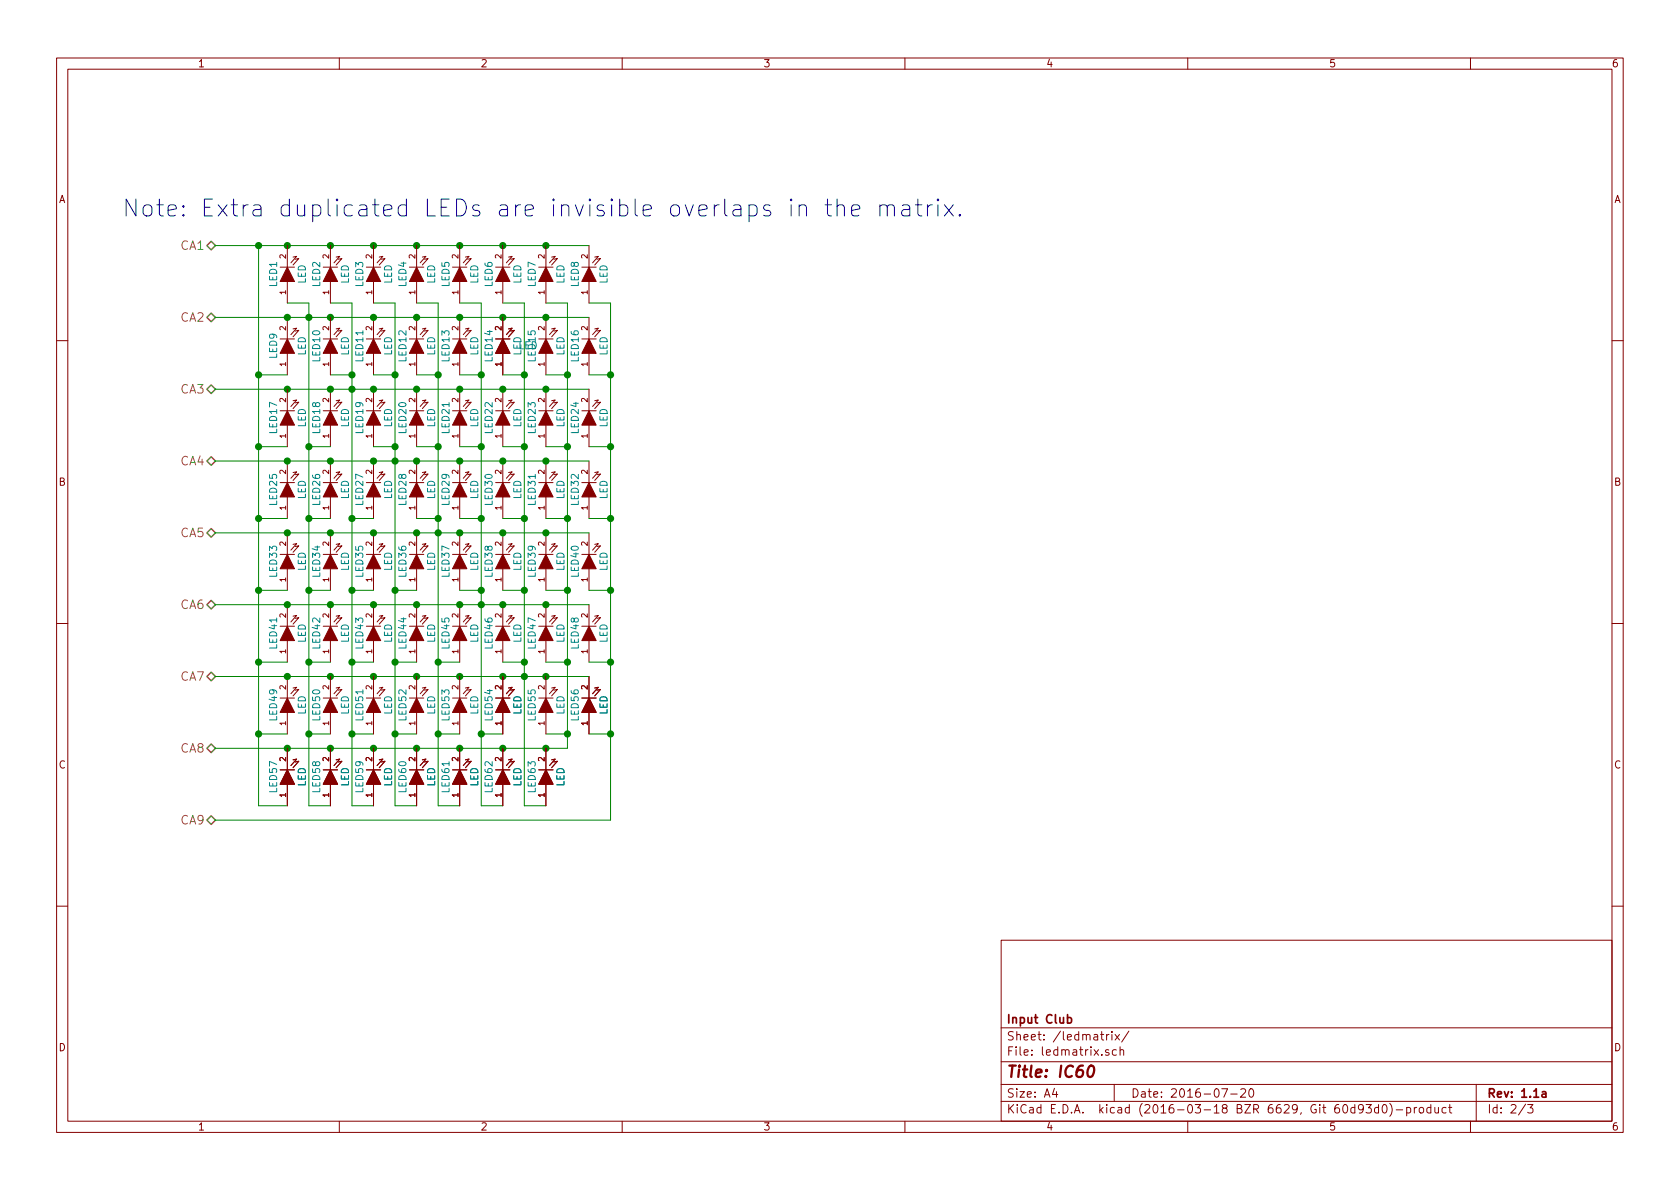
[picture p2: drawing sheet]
EESchema Schematic File Version 2
LIBS:IC60
LIBS:IC60-cache
EELAYER 25 0
EELAYER END
$Descr A4 11693 8268
encoding utf-8
Sheet 2 3
Title "IC60"
Date "2016-07-20"
Rev "1.1a"
Comp "Input Club"
Comment1 ""
Comment2 ""
Comment3 ""
Comment4 ""
$EndDescr
Text HLabel 1500 1700 0    60   BiDi ~ 0
CA1
Text HLabel 1500 2200 0    60   BiDi ~ 0
CA2
Text HLabel 1500 2700 0    60   BiDi ~ 0
CA3
Text HLabel 1500 3200 0    60   BiDi ~ 0
CA4
Text HLabel 1500 3700 0    60   BiDi ~ 0
CA5
Text HLabel 1500 4200 0    60   BiDi ~ 0
CA6
Text HLabel 1500 4700 0    60   BiDi ~ 0
CA7
Text HLabel 1500 5200 0    60   BiDi ~ 0
CA8
Text HLabel 1500 5700 0    60   BiDi ~ 0
CA9
$Comp
L LED LED9
U 1 1
P 2000 2400
F 0 "LED9" H 2000 2500 50  0000 C CNN
F 1 "LED" H 2000 2300 50  0000 C CNN
F 2 "lib.pretty:INSW_LEDS" H 2000 2400 60  0001 C CNN
F 3 "" H 2000 2400 60  0000 C CNN
	1    2000 2400
	0    -1   -1   0   
$EndComp
$Comp
L LED LED25
U 1 1
P 2000 3400
F 0 "LED25" H 2000 3500 50  0000 C CNN
F 1 "LED" H 2000 3300 50  0000 C CNN
F 2 "lib.pretty:INSW_LEDS" H 2000 3400 60  0001 C CNN
F 3 "" H 2000 3400 60  0000 C CNN
	1    2000 3400
	0    -1   -1   0   
$EndComp
$Comp
L LED LED33
U 1 1
P 2000 3900
F 0 "LED33" H 2000 4000 50  0000 C CNN
F 1 "LED" H 2000 3800 50  0000 C CNN
F 2 "lib.pretty:INSW_LEDS" H 2000 3900 60  0001 C CNN
F 3 "" H 2000 3900 60  0000 C CNN
	1    2000 3900
	0    -1   -1   0   
$EndComp
$Comp
L LED LED41
U 1 1
P 2000 4400
F 0 "LED41" H 2000 4500 50  0000 C CNN
F 1 "LED" H 2000 4300 50  0000 C CNN
F 2 "lib.pretty:INSW_LEDS" H 2000 4400 60  0001 C CNN
F 3 "" H 2000 4400 60  0000 C CNN
	1    2000 4400
	0    -1   -1   0   
$EndComp
$Comp
L LED LED49
U 1 1
P 2000 4900
F 0 "LED49" H 2000 5000 50  0000 C CNN
F 1 "LED" H 2000 4800 50  0000 C CNN
F 2 "lib.pretty:INSW_LEDS" H 2000 4900 60  0001 C CNN
F 3 "" H 2000 4900 60  0000 C CNN
	1    2000 4900
	0    -1   -1   0   
$EndComp
$Comp
L LED LED18
U 1 1
P 2300 2900
F 0 "LED18" H 2300 3000 50  0000 C CNN
F 1 "LED" H 2300 2800 50  0000 C CNN
F 2 "lib.pretty:INSW_LEDS" H 2300 2900 60  0001 C CNN
F 3 "" H 2300 2900 60  0000 C CNN
	1    2300 2900
	0    -1   -1   0   
$EndComp
$Comp
L LED LED26
U 1 1
P 2300 3400
F 0 "LED26" H 2300 3500 50  0000 C CNN
F 1 "LED" H 2300 3300 50  0000 C CNN
F 2 "lib.pretty:INSW_LEDS" H 2300 3400 60  0001 C CNN
F 3 "" H 2300 3400 60  0000 C CNN
	1    2300 3400
	0    -1   -1   0   
$EndComp
$Comp
L LED LED34
U 1 1
P 2300 3900
F 0 "LED34" H 2300 4000 50  0000 C CNN
F 1 "LED" H 2300 3800 50  0000 C CNN
F 2 "lib.pretty:INSW_LEDS" H 2300 3900 60  0001 C CNN
F 3 "" H 2300 3900 60  0000 C CNN
	1    2300 3900
	0    -1   -1   0   
$EndComp
$Comp
L LED LED42
U 1 1
P 2300 4400
F 0 "LED42" H 2300 4500 50  0000 C CNN
F 1 "LED" H 2300 4300 50  0000 C CNN
F 2 "lib.pretty:INSW_LEDS" H 2300 4400 60  0001 C CNN
F 3 "" H 2300 4400 60  0000 C CNN
	1    2300 4400
	0    -1   -1   0   
$EndComp
$Comp
L LED LED11
U 1 1
P 2600 2400
F 0 "LED11" H 2600 2500 50  0000 C CNN
F 1 "LED" H 2600 2300 50  0000 C CNN
F 2 "lib.pretty:INSW_LEDS" H 2600 2400 60  0001 C CNN
F 3 "" H 2600 2400 60  0000 C CNN
	1    2600 2400
	0    -1   -1   0   
$EndComp
$Comp
L LED LED19
U 1 1
P 2600 2900
F 0 "LED19" H 2600 3000 50  0000 C CNN
F 1 "LED" H 2600 2800 50  0000 C CNN
F 2 "lib.pretty:INSW_LEDS" H 2600 2900 60  0001 C CNN
F 3 "" H 2600 2900 60  0000 C CNN
	1    2600 2900
	0    -1   -1   0   
$EndComp
$Comp
L LED LED27
U 1 1
P 2600 3400
F 0 "LED27" H 2600 3500 50  0000 C CNN
F 1 "LED" H 2600 3300 50  0000 C CNN
F 2 "lib.pretty:INSW_LEDS" H 2600 3400 60  0001 C CNN
F 3 "" H 2600 3400 60  0000 C CNN
	1    2600 3400
	0    -1   -1   0   
$EndComp
$Comp
L LED LED35
U 1 1
P 2600 3900
F 0 "LED35" H 2600 4000 50  0000 C CNN
F 1 "LED" H 2600 3800 50  0000 C CNN
F 2 "lib.pretty:INSW_LEDS" H 2600 3900 60  0001 C CNN
F 3 "" H 2600 3900 60  0000 C CNN
	1    2600 3900
	0    -1   -1   0   
$EndComp
$Comp
L LED LED43
U 1 1
P 2600 4400
F 0 "LED43" H 2600 4500 50  0000 C CNN
F 1 "LED" H 2600 4300 50  0000 C CNN
F 2 "lib.pretty:INSW_LEDS" H 2600 4400 60  0001 C CNN
F 3 "" H 2600 4400 60  0000 C CNN
	1    2600 4400
	0    -1   -1   0   
$EndComp
$Comp
L LED LED12
U 1 1
P 2900 2400
F 0 "LED12" H 2900 2500 50  0000 C CNN
F 1 "LED" H 2900 2300 50  0000 C CNN
F 2 "lib.pretty:INSW_LEDS" H 2900 2400 60  0001 C CNN
F 3 "" H 2900 2400 60  0000 C CNN
	1    2900 2400
	0    -1   -1   0   
$EndComp
$Comp
L LED LED20
U 1 1
P 2900 2900
F 0 "LED20" H 2900 3000 50  0000 C CNN
F 1 "LED" H 2900 2800 50  0000 C CNN
F 2 "lib.pretty:INSW_LEDS" H 2900 2900 60  0001 C CNN
F 3 "" H 2900 2900 60  0000 C CNN
	1    2900 2900
	0    -1   -1   0   
$EndComp
$Comp
L LED LED28
U 1 1
P 2900 3400
F 0 "LED28" H 2900 3500 50  0000 C CNN
F 1 "LED" H 2900 3300 50  0000 C CNN
F 2 "lib.pretty:INSW_LEDS" H 2900 3400 60  0001 C CNN
F 3 "" H 2900 3400 60  0000 C CNN
	1    2900 3400
	0    -1   -1   0   
$EndComp
$Comp
L LED LED36
U 1 1
P 2900 3900
F 0 "LED36" H 2900 4000 50  0000 C CNN
F 1 "LED" H 2900 3800 50  0000 C CNN
F 2 "lib.pretty:INSW_LEDS" H 2900 3900 60  0001 C CNN
F 3 "" H 2900 3900 60  0000 C CNN
	1    2900 3900
	0    -1   -1   0   
$EndComp
$Comp
L LED LED44
U 1 1
P 2900 4400
F 0 "LED44" H 2900 4500 50  0000 C CNN
F 1 "LED" H 2900 4300 50  0000 C CNN
F 2 "lib.pretty:INSW_LEDS" H 2900 4400 60  0001 C CNN
F 3 "" H 2900 4400 60  0000 C CNN
	1    2900 4400
	0    -1   -1   0   
$EndComp
$Comp
L LED LED13
U 1 1
P 3200 2400
F 0 "LED13" H 3200 2500 50  0000 C CNN
F 1 "LED" H 3200 2300 50  0000 C CNN
F 2 "lib.pretty:INSW_LEDS" H 3200 2400 60  0001 C CNN
F 3 "" H 3200 2400 60  0000 C CNN
	1    3200 2400
	0    -1   -1   0   
$EndComp
$Comp
L LED LED21
U 1 1
P 3200 2900
F 0 "LED21" H 3200 3000 50  0000 C CNN
F 1 "LED" H 3200 2800 50  0000 C CNN
F 2 "lib.pretty:INSW_LEDS" H 3200 2900 60  0001 C CNN
F 3 "" H 3200 2900 60  0000 C CNN
	1    3200 2900
	0    -1   -1   0   
$EndComp
$Comp
L LED LED29
U 1 1
P 3200 3400
F 0 "LED29" H 3200 3500 50  0000 C CNN
F 1 "LED" H 3200 3300 50  0000 C CNN
F 2 "lib.pretty:INSW_LEDS" H 3200 3400 60  0001 C CNN
F 3 "" H 3200 3400 60  0000 C CNN
	1    3200 3400
	0    -1   -1   0   
$EndComp
$Comp
L LED LED37
U 1 1
P 3200 3900
F 0 "LED37" H 3200 4000 50  0000 C CNN
F 1 "LED" H 3200 3800 50  0000 C CNN
F 2 "lib.pretty:INSW_LEDS" H 3200 3900 60  0001 C CNN
F 3 "" H 3200 3900 60  0000 C CNN
	1    3200 3900
	0    -1   -1   0   
$EndComp
$Comp
L LED LED45
U 1 1
P 3200 4400
F 0 "LED45" H 3200 4500 50  0000 C CNN
F 1 "LED" H 3200 4300 50  0000 C CNN
F 2 "lib.pretty:INSW_LEDS" H 3200 4400 60  0001 C CNN
F 3 "" H 3200 4400 60  0000 C CNN
	1    3200 4400
	0    -1   -1   0   
$EndComp
$Comp
L LED LED14
U 1 1
P 3500 2400
F 0 "LED14" H 3500 2500 50  0000 C CNN
F 1 "LED" H 3500 2300 50  0000 C CNN
F 2 "lib.pretty:INSW_LEDS" H 3500 2400 60  0001 C CNN
F 3 "" H 3500 2400 60  0000 C CNN
	1    3500 2400
	0    -1   -1   0   
$EndComp
$Comp
L LED LED22
U 1 1
P 3500 2900
F 0 "LED22" H 3500 3000 50  0000 C CNN
F 1 "LED" H 3500 2800 50  0000 C CNN
F 2 "lib.pretty:INSW_LEDS" H 3500 2900 60  0001 C CNN
F 3 "" H 3500 2900 60  0000 C CNN
	1    3500 2900
	0    -1   -1   0   
$EndComp
$Comp
L LED LED30
U 1 1
P 3500 3400
F 0 "LED30" H 3500 3500 50  0000 C CNN
F 1 "LED" H 3500 3300 50  0000 C CNN
F 2 "lib.pretty:INSW_LEDS" H 3500 3400 60  0001 C CNN
F 3 "" H 3500 3400 60  0000 C CNN
	1    3500 3400
	0    -1   -1   0   
$EndComp
$Comp
L LED LED38
U 1 1
P 3500 3900
F 0 "LED38" H 3500 4000 50  0000 C CNN
F 1 "LED" H 3500 3800 50  0000 C CNN
F 2 "lib.pretty:INSW_LEDS" H 3500 3900 60  0001 C CNN
F 3 "" H 3500 3900 60  0000 C CNN
	1    3500 3900
	0    -1   -1   0   
$EndComp
$Comp
L LED LED46
U 1 1
P 3500 4400
F 0 "LED46" H 3500 4500 50  0000 C CNN
F 1 "LED" H 3500 4300 50  0000 C CNN
F 2 "lib.pretty:INSW_LEDS" H 3500 4400 60  0001 C CNN
F 3 "" H 3500 4400 60  0000 C CNN
	1    3500 4400
	0    -1   -1   0   
$EndComp
$Comp
L LED LED15
U 1 1
P 3800 2400
F 0 "LED15" H 3800 2500 50  0000 C CNN
F 1 "LED" H 3800 2300 50  0000 C CNN
F 2 "lib.pretty:INSW_LEDS" H 3800 2400 60  0001 C CNN
F 3 "" H 3800 2400 60  0000 C CNN
	1    3800 2400
	0    -1   -1   0   
$EndComp
$Comp
L LED LED23
U 1 1
P 3800 2900
F 0 "LED23" H 3800 3000 50  0000 C CNN
F 1 "LED" H 3800 2800 50  0000 C CNN
F 2 "lib.pretty:INSW_LEDS" H 3800 2900 60  0001 C CNN
F 3 "" H 3800 2900 60  0000 C CNN
	1    3800 2900
	0    -1   -1   0   
$EndComp
$Comp
L LED LED31
U 1 1
P 3800 3400
F 0 "LED31" H 3800 3500 50  0000 C CNN
F 1 "LED" H 3800 3300 50  0000 C CNN
F 2 "lib.pretty:INSW_LEDS" H 3800 3400 60  0001 C CNN
F 3 "" H 3800 3400 60  0000 C CNN
	1    3800 3400
	0    -1   -1   0   
$EndComp
$Comp
L LED LED39
U 1 1
P 3800 3900
F 0 "LED39" H 3800 4000 50  0000 C CNN
F 1 "LED" H 3800 3800 50  0000 C CNN
F 2 "lib.pretty:INSW_LEDS" H 3800 3900 60  0001 C CNN
F 3 "" H 3800 3900 60  0000 C CNN
	1    3800 3900
	0    -1   -1   0   
$EndComp
$Comp
L LED LED47
U 1 1
P 3800 4400
F 0 "LED47" H 3800 4500 50  0000 C CNN
F 1 "LED" H 3800 4300 50  0000 C CNN
F 2 "lib.pretty:INSW_LEDS" H 3800 4400 60  0001 C CNN
F 3 "" H 3800 4400 60  0000 C CNN
	1    3800 4400
	0    -1   -1   0   
$EndComp
$Comp
L LED LED16
U 1 1
P 4100 2400
F 0 "LED16" H 4100 2500 50  0000 C CNN
F 1 "LED" H 4100 2300 50  0000 C CNN
F 2 "lib.pretty:INSW_LEDS" H 4100 2400 60  0001 C CNN
F 3 "" H 4100 2400 60  0000 C CNN
	1    4100 2400
	0    -1   -1   0   
$EndComp
$Comp
L LED LED32
U 1 1
P 4100 3400
F 0 "LED32" H 4100 3500 50  0000 C CNN
F 1 "LED" H 4100 3300 50  0000 C CNN
F 2 "lib.pretty:INSW_LEDS" H 4100 3400 60  0001 C CNN
F 3 "" H 4100 3400 60  0000 C CNN
	1    4100 3400
	0    -1   -1   0   
$EndComp
$Comp
L LED LED40
U 1 1
P 4100 3900
F 0 "LED40" H 4100 4000 50  0000 C CNN
F 1 "LED" H 4100 3800 50  0000 C CNN
F 2 "lib.pretty:INSW_LEDS" H 4100 3900 60  0001 C CNN
F 3 "" H 4100 3900 60  0000 C CNN
	1    4100 3900
	0    -1   -1   0   
$EndComp
$Comp
L LED LED48
U 1 1
P 4100 4400
F 0 "LED48" H 4100 4500 50  0000 C CNN
F 1 "LED" H 4100 4300 50  0000 C CNN
F 2 "lib.pretty:INSW_LEDS" H 4100 4400 60  0001 C CNN
F 3 "" H 4100 4400 60  0000 C CNN
	1    4100 4400
	0    -1   -1   0   
$EndComp
$Comp
L LED LED56
U 1 1
P 4100 4900
F 0 "LED56" H 4100 5000 50  0000 C CNN
F 1 "LED" H 4100 4800 50  0000 C CNN
F 2 "lib.pretty:INSW_LEDS" H 4100 4900 60  0001 C CNN
F 3 "" H 4100 4900 60  0000 C CNN
	1    4100 4900
	0    -1   -1   0   
$EndComp
Connection ~ 4250 2600
Wire Wire Line
	4100 2600 4250 2600
Connection ~ 4250 3100
Wire Wire Line
	4250 3100 4100 3100
Connection ~ 4250 3600
Wire Wire Line
	4250 3600 4100 3600
Connection ~ 4250 4100
Wire Wire Line
	4250 4100 4100 4100
Connection ~ 4250 4600
Wire Wire Line
	4250 4600 4100 4600
Wire Wire Line
	1500 1700 4100 1700
Wire Wire Line
	1500 2200 4100 2200
Wire Wire Line
	1500 2700 4100 2700
Wire Wire Line
	1500 3200 4100 3200
Wire Wire Line
	1500 3700 4100 3700
Wire Wire Line
	1500 4200 4100 4200
Wire Wire Line
	3950 4600 3800 4600
Connection ~ 3950 4100
Wire Wire Line
	3950 4100 3800 4100
Connection ~ 3950 3600
Wire Wire Line
	3950 3600 3800 3600
Connection ~ 3950 3100
Wire Wire Line
	3950 3100 3800 3100
Connection ~ 3950 2600
Wire Wire Line
	3800 2600 3950 2600
Wire Wire Line
	3350 5600 3500 5600
Connection ~ 3350 5100
Wire Wire Line
	3350 5100 3500 5100
Connection ~ 3650 4600
Wire Wire Line
	3650 4600 3500 4600
Connection ~ 3650 4100
Wire Wire Line
	3650 4100 3500 4100
Connection ~ 3650 3600
Wire Wire Line
	3650 3600 3500 3600
Connection ~ 3650 3100
Wire Wire Line
	3650 3100 3500 3100
Connection ~ 3650 2600
Wire Wire Line
	3500 2600 3650 2600
Wire Wire Line
	3050 5600 3200 5600
Connection ~ 3050 5100
Wire Wire Line
	3050 5100 3200 5100
Connection ~ 3050 4600
Wire Wire Line
	3050 4600 3200 4600
Connection ~ 3350 4200
Connection ~ 3350 3100
Wire Wire Line
	3350 3100 3200 3100
Connection ~ 3350 2600
Wire Wire Line
	3200 2600 3350 2600
Wire Wire Line
	2750 5100 2900 5100
Connection ~ 2750 4600
Wire Wire Line
	2750 4600 2900 4600
Connection ~ 2750 4100
Wire Wire Line
	2750 4100 2900 4100
Connection ~ 3050 3700
Connection ~ 3050 3100
Wire Wire Line
	3050 3100 2900 3100
Connection ~ 3050 2600
Wire Wire Line
	2900 2600 3050 2600
Wire Wire Line
	4100 2100 4250 2100
Wire Wire Line
	3950 2100 3800 2100
Wire Wire Line
	3500 2100 3650 2100
Wire Wire Line
	3350 2100 3200 2100
Wire Wire Line
	3350 2100 3350 5600
Wire Wire Line
	2900 2100 3050 2100
Connection ~ 2750 3200
Wire Wire Line
	2450 5600 2600 5600
Connection ~ 2450 5100
Wire Wire Line
	2450 5100 2600 5100
Connection ~ 2450 4600
Wire Wire Line
	2450 4600 2600 4600
Connection ~ 2450 4100
Wire Wire Line
	2450 4100 2600 4100
Connection ~ 2450 3600
Wire Wire Line
	2450 3600 2600 3600
Connection ~ 2750 3100
Wire Wire Line
	2750 3100 2600 3100
Connection ~ 2750 2600
Wire Wire Line
	2600 2600 2750 2600
Wire Wire Line
	2600 2100 2750 2100
Connection ~ 3800 4200
Connection ~ 3800 3700
Connection ~ 3800 3200
Connection ~ 3800 2700
Connection ~ 3800 2200
Connection ~ 3800 1700
Connection ~ 3500 5200
Connection ~ 3500 4700
Connection ~ 3500 4200
Connection ~ 3500 3700
Connection ~ 3500 3200
Connection ~ 3500 2700
Connection ~ 3500 2200
Connection ~ 3500 1700
Connection ~ 3200 5200
Connection ~ 3200 4700
Connection ~ 3200 4200
Connection ~ 3200 2700
Connection ~ 3200 2200
Connection ~ 3200 1700
Connection ~ 2900 4700
Connection ~ 2900 4200
Connection ~ 2900 3700
Connection ~ 2900 2700
Connection ~ 2900 2200
Connection ~ 2900 1700
Connection ~ 2600 3700
Connection ~ 2600 3200
Connection ~ 2600 2700
Connection ~ 2600 2200
Connection ~ 2600 1700
Connection ~ 2450 2700
Wire Wire Line
	2150 5600 2300 5600
Connection ~ 2150 5100
Wire Wire Line
	2150 5100 2300 5100
Connection ~ 2150 4600
Wire Wire Line
	2150 4600 2300 4600
Connection ~ 2150 4100
Wire Wire Line
	2150 4100 2300 4100
Connection ~ 2150 3600
Wire Wire Line
	2150 3600 2300 3600
Connection ~ 2150 3100
Wire Wire Line
	2150 3100 2300 3100
Connection ~ 2300 5200
Connection ~ 2300 4700
Connection ~ 2300 4200
Connection ~ 2300 3700
Connection ~ 2300 3200
Connection ~ 2300 2700
Connection ~ 2150 2200
Connection ~ 2000 2200
Connection ~ 2000 2700
Connection ~ 2000 3200
Connection ~ 2000 3700
Connection ~ 2000 4200
Connection ~ 2000 4700
Wire Wire Line
	1800 5100 2000 5100
Wire Wire Line
	1800 4600 2000 4600
Wire Wire Line
	1800 4100 2000 4100
Wire Wire Line
	1800 3600 2000 3600
Wire Wire Line
	1800 3100 2000 3100
Wire Wire Line
	1800 2600 2000 2600
Connection ~ 1800 2600
Connection ~ 1800 3100
Connection ~ 1800 3600
Connection ~ 1800 4100
Connection ~ 1800 4600
Connection ~ 1800 1700
Connection ~ 3950 4600
Connection ~ 2600 5200
Connection ~ 2600 4700
Connection ~ 2600 4200
Wire Wire Line
	4250 5700 1500 5700
Wire Wire Line
	4250 2100 4250 5700
Wire Wire Line
	2150 2100 2150 5600
Wire Wire Line
	3050 2100 3050 5600
Wire Wire Line
	3650 2100 3650 5600
Wire Wire Line
	3950 5200 3950 2100
Wire Wire Line
	1500 4700 4100 4700
Wire Wire Line
	3200 3600 3350 3600
Connection ~ 3350 3600
Connection ~ 3200 3200
Wire Wire Line
	1800 1700 1800 5600
Wire Wire Line
	2450 2100 2450 5600
Wire Wire Line
	2750 2100 2750 5600
Wire Wire Line
	2750 5600 2900 5600
Connection ~ 2750 5100
Connection ~ 2900 5200
Connection ~ 2000 1700
Connection ~ 2300 1700
Connection ~ 2300 2200
Connection ~ 2000 5200
Connection ~ 1800 5100
Wire Wire Line
	1800 5600 2000 5600
Wire Wire Line
	2000 2100 2150 2100
Wire Wire Line
	2300 2100 2450 2100
Wire Wire Line
	2300 2600 2450 2600
Connection ~ 2450 2600
Wire Wire Line
	2900 3600 3050 3600
Connection ~ 3050 3600
Wire Wire Line
	3200 4100 3350 4100
Connection ~ 3350 4100
Wire Wire Line
	3800 5100 3950 5100
Connection ~ 3950 5100
Connection ~ 3650 4700
Wire Wire Line
	3650 5600 3800 5600
Connection ~ 3800 5200
Connection ~ 3800 4700
Wire Wire Line
	4100 5100 4250 5100
Connection ~ 4250 5100
Connection ~ 3200 3700
Connection ~ 2900 3200
Text Notes 850  1500 0    118  ~ 0
Note: Extra duplicated LEDs are invisible overlaps in the matrix.
Wire Wire Line
	1500 5200 3950 5200
$Comp
L LED LED7
U 1 1
P 3800 1900
F 0 "LED7" H 3800 2000 50  0000 C CNN
F 1 "LED" H 3800 1800 50  0000 C CNN
F 2 "lib.pretty:INSW_LEDS" H 3800 1900 60  0001 C CNN
F 3 "" H 3800 1900 60  0000 C CNN
	1    3800 1900
	0    -1   -1   0   
$EndComp
$Comp
L LED LED6
U 1 1
P 3500 1900
F 0 "LED6" H 3500 2000 50  0000 C CNN
F 1 "LED" H 3500 1800 50  0000 C CNN
F 2 "lib.pretty:INSW_LEDS" H 3500 1900 60  0001 C CNN
F 3 "" H 3500 1900 60  0000 C CNN
	1    3500 1900
	0    -1   -1   0   
$EndComp
$Comp
L LED LED5
U 1 1
P 3200 1900
F 0 "LED5" H 3200 2000 50  0000 C CNN
F 1 "LED" H 3200 1800 50  0000 C CNN
F 2 "lib.pretty:INSW_LEDS" H 3200 1900 60  0001 C CNN
F 3 "" H 3200 1900 60  0000 C CNN
	1    3200 1900
	0    -1   -1   0   
$EndComp
$Comp
L LED LED4
U 1 1
P 2900 1900
F 0 "LED4" H 2900 2000 50  0000 C CNN
F 1 "LED" H 2900 1800 50  0000 C CNN
F 2 "lib.pretty:INSW_LEDS" H 2900 1900 60  0001 C CNN
F 3 "" H 2900 1900 60  0000 C CNN
	1    2900 1900
	0    -1   -1   0   
$EndComp
$Comp
L LED LED3
U 1 1
P 2600 1900
F 0 "LED3" H 2600 2000 50  0000 C CNN
F 1 "LED" H 2600 1800 50  0000 C CNN
F 2 "lib.pretty:INSW_LEDS" H 2600 1900 60  0001 C CNN
F 3 "" H 2600 1900 60  0000 C CNN
	1    2600 1900
	0    -1   -1   0   
$EndComp
$Comp
L LED LED2
U 1 1
P 2300 1900
F 0 "LED2" H 2300 2000 50  0000 C CNN
F 1 "LED" H 2300 1800 50  0000 C CNN
F 2 "lib.pretty:INSW_LEDS" H 2300 1900 60  0001 C CNN
F 3 "" H 2300 1900 60  0000 C CNN
	1    2300 1900
	0    -1   -1   0   
$EndComp
$Comp
L LED LED8
U 1 1
P 4100 1900
F 0 "LED8" H 4100 2000 50  0000 C CNN
F 1 "LED" H 4100 1800 50  0000 C CNN
F 2 "lib.pretty:INSW_LEDS" H 4100 1900 60  0001 C CNN
F 3 "" H 4100 1900 60  0000 C CNN
	1    4100 1900
	0    -1   -1   0   
$EndComp
$Comp
L LED LED1
U 1 1
P 2000 1900
F 0 "LED1" H 2000 2000 50  0000 C CNN
F 1 "LED" H 2000 1800 50  0000 C CNN
F 2 "lib.pretty:INSW_LEDS" H 2000 1900 60  0001 C CNN
F 3 "" H 2000 1900 60  0000 C CNN
	1    2000 1900
	0    -1   -1   0   
$EndComp
$Comp
L LED LED17
U 1 1
P 2000 2900
F 0 "LED17" H 2000 3000 50  0000 C CNN
F 1 "LED" H 2000 2800 50  0000 C CNN
F 2 "lib.pretty:INSW_LEDS" H 2000 2900 60  0001 C CNN
F 3 "" H 2000 2900 60  0000 C CNN
	1    2000 2900
	0    -1   -1   0   
$EndComp
$Comp
L LED LED24
U 1 1
P 4100 2900
F 0 "LED24" H 4100 3000 50  0000 C CNN
F 1 "LED" H 4100 2800 50  0000 C CNN
F 2 "lib.pretty:INSW_LEDS" H 4100 2900 60  0001 C CNN
F 3 "" H 4100 2900 60  0000 C CNN
	1    4100 2900
	0    -1   -1   0   
$EndComp
$Comp
L LED LED50
U 1 1
P 2300 4900
F 0 "LED50" H 2300 5000 50  0000 C CNN
F 1 "LED" H 2300 4800 50  0000 C CNN
F 2 "lib.pretty:INSW_LEDS" H 2300 4900 60  0001 C CNN
F 3 "" H 2300 4900 60  0000 C CNN
	1    2300 4900
	0    -1   -1   0   
$EndComp
$Comp
L LED LED51
U 1 1
P 2600 4900
F 0 "LED51" H 2600 5000 50  0000 C CNN
F 1 "LED" H 2600 4800 50  0000 C CNN
F 2 "lib.pretty:INSW_LEDS" H 2600 4900 60  0001 C CNN
F 3 "" H 2600 4900 60  0000 C CNN
	1    2600 4900
	0    -1   -1   0   
$EndComp
$Comp
L LED LED52
U 1 1
P 2900 4900
F 0 "LED52" H 2900 5000 50  0000 C CNN
F 1 "LED" H 2900 4800 50  0000 C CNN
F 2 "lib.pretty:INSW_LEDS" H 2900 4900 60  0001 C CNN
F 3 "" H 2900 4900 60  0000 C CNN
	1    2900 4900
	0    -1   -1   0   
$EndComp
$Comp
L LED LED53
U 1 1
P 3200 4900
F 0 "LED53" H 3200 5000 50  0000 C CNN
F 1 "LED" H 3200 4800 50  0000 C CNN
F 2 "lib.pretty:INSW_LEDS" H 3200 4900 60  0001 C CNN
F 3 "" H 3200 4900 60  0000 C CNN
	1    3200 4900
	0    -1   -1   0   
$EndComp
$Comp
L LED LED10
U 1 1
P 2300 2400
F 0 "LED10" H 2300 2500 50  0000 C CNN
F 1 "LED" H 2300 2300 50  0000 C CNN
F 2 "lib.pretty:INSW_LEDS" H 2300 2400 60  0001 C CNN
F 3 "" H 2300 2400 60  0000 C CNN
	1    2300 2400
	0    -1   -1   0   
$EndComp
$Comp
L LED LED114
U 1 1
P 3500 2400
F 0 "LED114" H 3500 2500 50  0001 C CNN
F 1 "LED" V 3500 2292 50  0000 R CNN
F 2 "lib.pretty:INSW_LEDS_HIDDEN" H 3500 2400 60  0001 C CNN
F 3 "" H 3500 2400 60  0000 C CNN
	1    3500 2400
	0    -1   -1   0   
$EndComp
$Comp
L LED LED54
U 1 1
P 3500 4900
F 0 "LED54" H 3500 5000 50  0000 C CNN
F 1 "LED" H 3500 4800 50  0000 C CNN
F 2 "lib.pretty:INSW_LEDS" H 3500 4900 60  0001 C CNN
F 3 "" H 3500 4900 60  0000 C CNN
	1    3500 4900
	0    -1   -1   0   
$EndComp
$Comp
L LED LED154
U 1 1
P 3500 4900
F 0 "LED154" H 3500 5000 50  0001 C CNN
F 1 "LED" H 3500 4800 50  0000 C CNN
F 2 "lib.pretty:INSW_LEDS_HIDDEN" H 3500 4900 60  0001 C CNN
F 3 "" H 3500 4900 60  0000 C CNN
	1    3500 4900
	0    -1   -1   0   
$EndComp
$Comp
L LED LED55
U 1 1
P 3800 4900
F 0 "LED55" H 3800 5000 50  0000 C CNN
F 1 "LED" H 3800 4800 50  0000 C CNN
F 2 "lib.pretty:INSW_LEDS" H 3800 4900 60  0001 C CNN
F 3 "" H 3800 4900 60  0000 C CNN
	1    3800 4900
	0    -1   -1   0   
$EndComp
$Comp
L LED LED156
U 1 1
P 4100 4900
F 0 "LED156" H 4100 5000 50  0001 C CNN
F 1 "LED" H 4100 4800 50  0000 C CNN
F 2 "lib.pretty:INSW_LEDS_HIDDEN" H 4100 4900 60  0001 C CNN
F 3 "" H 4100 4900 60  0000 C CNN
	1    4100 4900
	0    -1   -1   0   
$EndComp
$Comp
L LED LED57
U 1 1
P 2000 5400
F 0 "LED57" H 2000 5500 50  0000 C CNN
F 1 "LED" H 2000 5300 50  0000 C CNN
F 2 "lib.pretty:INSW_LEDS" H 2000 5400 60  0001 C CNN
F 3 "" H 2000 5400 60  0000 C CNN
	1    2000 5400
	0    -1   -1   0   
$EndComp
$Comp
L LED LED58
U 1 1
P 2300 5400
F 0 "LED58" H 2300 5500 50  0000 C CNN
F 1 "LED" H 2300 5300 50  0000 C CNN
F 2 "lib.pretty:INSW_LEDS" H 2300 5400 60  0001 C CNN
F 3 "" H 2300 5400 60  0000 C CNN
	1    2300 5400
	0    -1   -1   0   
$EndComp
$Comp
L LED LED59
U 1 1
P 2600 5400
F 0 "LED59" H 2600 5500 50  0000 C CNN
F 1 "LED" H 2600 5300 50  0000 C CNN
F 2 "lib.pretty:INSW_LEDS" H 2600 5400 60  0001 C CNN
F 3 "" H 2600 5400 60  0000 C CNN
	1    2600 5400
	0    -1   -1   0   
$EndComp
$Comp
L LED LED60
U 1 1
P 2900 5400
F 0 "LED60" H 2900 5500 50  0000 C CNN
F 1 "LED" H 2900 5300 50  0000 C CNN
F 2 "lib.pretty:INSW_LEDS" H 2900 5400 60  0001 C CNN
F 3 "" H 2900 5400 60  0000 C CNN
	1    2900 5400
	0    -1   -1   0   
$EndComp
$Comp
L LED LED61
U 1 1
P 3200 5400
F 0 "LED61" H 3200 5500 50  0000 C CNN
F 1 "LED" H 3200 5300 50  0000 C CNN
F 2 "lib.pretty:INSW_LEDS" H 3200 5400 60  0001 C CNN
F 3 "" H 3200 5400 60  0000 C CNN
	1    3200 5400
	0    -1   -1   0   
$EndComp
$Comp
L LED LED62
U 1 1
P 3500 5400
F 0 "LED62" H 3500 5500 50  0000 C CNN
F 1 "LED" H 3500 5300 50  0000 C CNN
F 2 "lib.pretty:INSW_LEDS" H 3500 5400 60  0001 C CNN
F 3 "" H 3500 5400 60  0000 C CNN
	1    3500 5400
	0    -1   -1   0   
$EndComp
$Comp
L LED LED63
U 1 1
P 3800 5400
F 0 "LED63" H 3800 5500 50  0000 C CNN
F 1 "LED" H 3800 5300 50  0000 C CNN
F 2 "lib.pretty:INSW_LEDS" H 3800 5400 60  0001 C CNN
F 3 "" H 3800 5400 60  0000 C CNN
	1    3800 5400
	0    -1   -1   0   
$EndComp
$Comp
L LED LED157
U 1 1
P 2000 5400
F 0 "LED157" H 2000 5500 50  0001 C CNN
F 1 "LED" H 2000 5300 50  0000 C CNN
F 2 "lib.pretty:INSW_LEDS_HIDDEN" H 2000 5400 60  0001 C CNN
F 3 "" H 2000 5400 60  0000 C CNN
	1    2000 5400
	0    -1   -1   0   
$EndComp
$Comp
L LED LED158
U 1 1
P 2300 5400
F 0 "LED158" H 2300 5500 50  0001 C CNN
F 1 "LED" H 2300 5300 50  0000 C CNN
F 2 "lib.pretty:INSW_LEDS_HIDDEN" H 2300 5400 60  0001 C CNN
F 3 "" H 2300 5400 60  0000 C CNN
	1    2300 5400
	0    -1   -1   0   
$EndComp
$Comp
L LED LED159
U 1 1
P 2600 5400
F 0 "LED159" H 2600 5500 50  0001 C CNN
F 1 "LED" H 2600 5300 50  0000 C CNN
F 2 "lib.pretty:INSW_LEDS_HIDDEN" H 2600 5400 60  0001 C CNN
F 3 "" H 2600 5400 60  0000 C CNN
	1    2600 5400
	0    -1   -1   0   
$EndComp
$Comp
L LED LED160
U 1 1
P 2900 5400
F 0 "LED160" H 2900 5500 50  0001 C CNN
F 1 "LED" H 2900 5300 50  0000 C CNN
F 2 "lib.pretty:INSW_LEDS_HIDDEN" H 2900 5400 60  0001 C CNN
F 3 "" H 2900 5400 60  0000 C CNN
	1    2900 5400
	0    -1   -1   0   
$EndComp
$Comp
L LED LED161
U 1 1
P 3200 5400
F 0 "LED161" H 3200 5500 50  0001 C CNN
F 1 "LED" H 3200 5300 50  0000 C CNN
F 2 "lib.pretty:INSW_LEDS_HIDDEN" H 3200 5400 60  0001 C CNN
F 3 "" H 3200 5400 60  0000 C CNN
	1    3200 5400
	0    -1   -1   0   
$EndComp
$Comp
L LED LED162
U 1 1
P 3500 5400
F 0 "LED162" H 3500 5500 50  0001 C CNN
F 1 "LED" H 3500 5300 50  0000 C CNN
F 2 "lib.pretty:INSW_LEDS_HIDDEN" H 3500 5400 60  0001 C CNN
F 3 "" H 3500 5400 60  0000 C CNN
	1    3500 5400
	0    -1   -1   0   
$EndComp
$Comp
L LED LED163
U 1 1
P 3800 5400
F 0 "LED163" H 3800 5500 50  0001 C CNN
F 1 "LED" H 3800 5300 50  0000 C CNN
F 2 "lib.pretty:INSW_LEDS_HIDDEN" H 3800 5400 60  0001 C CNN
F 3 "" H 3800 5400 60  0000 C CNN
	1    3800 5400
	0    -1   -1   0   
$EndComp
$EndSCHEMATC
